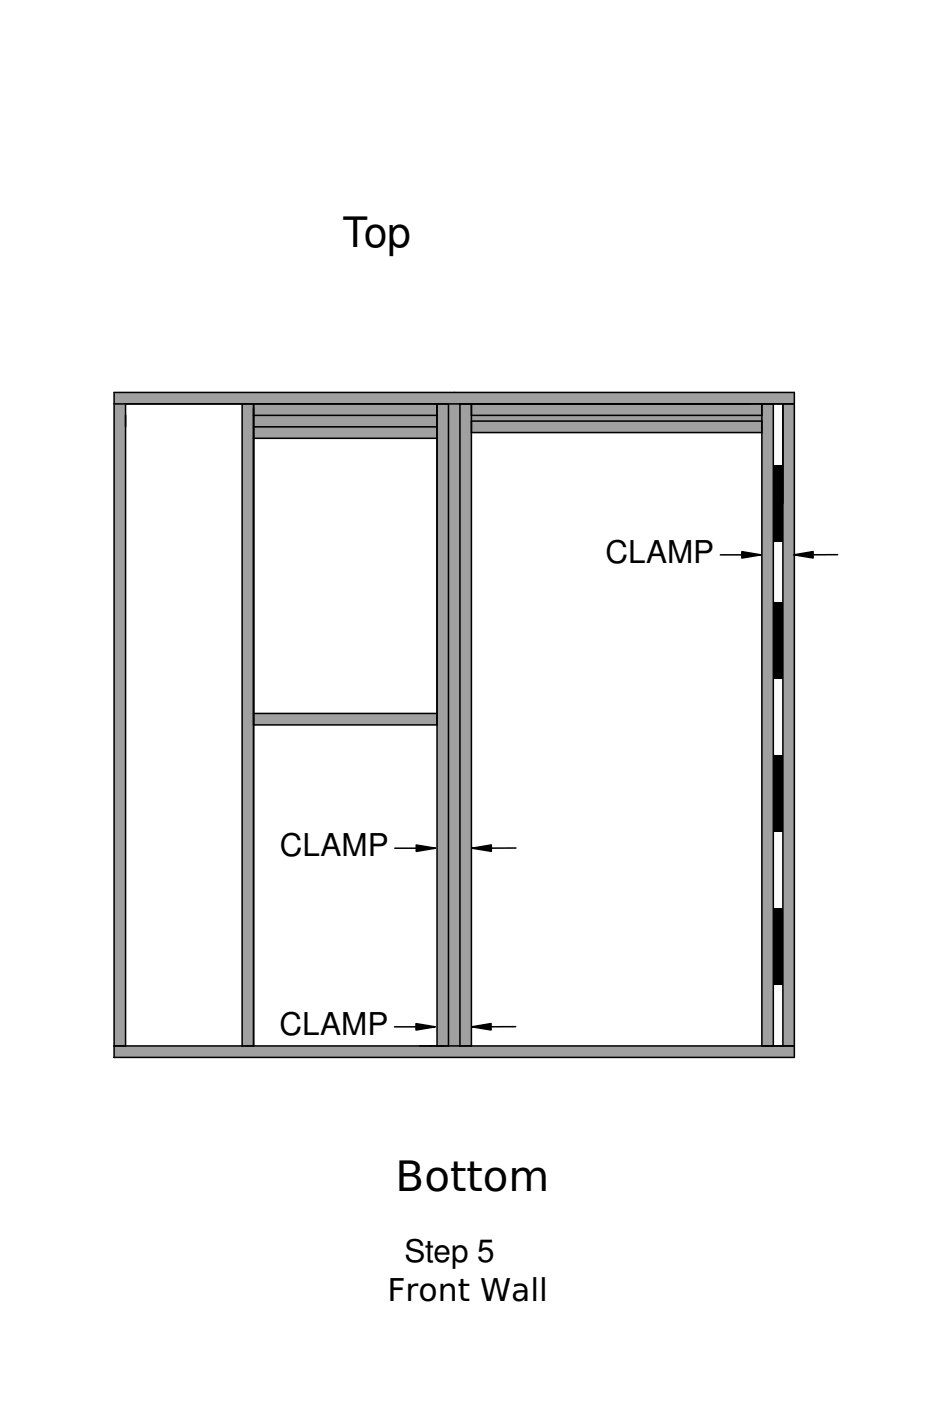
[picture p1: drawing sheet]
<svg xmlns="http://www.w3.org/2000/svg" width="152mm" height="229mm" viewBox="0 0 152 229" stroke-linecap="round" stroke-linejoin="round" font-family="sans-serif">
<g fill="#a0a0a4">
<path d="M73.2 65.9h1.9v104.8h-1.9z" fill-rule="evenodd"/>
<path d="M18.6 64h111v1.9h-111z" fill-rule="evenodd"/>
<path d="M18.6 65.9h1.9v104.8h-1.9z" fill-rule="evenodd"/>
<path d="M18.6 170.7h111v1.8h-111z" fill-rule="evenodd"/>
<path d="M127.7 66h1.9v104.7h-1.9z" fill-rule="evenodd"/>
<path d="M39.5 65.9h1.9v104.8h-1.9z" fill-rule="evenodd"/>
<path d="M71.3 65.9h1.9v104.8h-1.9z" fill-rule="evenodd"/>
<path d="M75.1 65.9h1.8v104.8h-1.8z" fill-rule="evenodd"/>
<path d="M124.3 65.9h1.9v104.8h-1.9z" fill-rule="evenodd"/>
<path d="M41.4 116.4h29.9v1.9h-29.9z" fill-rule="evenodd"/>
<path d="M41.4 65.9h29.9v5.6h-29.9z" fill-rule="evenodd"/>
<path d="M76.9 65.9h47.4v4.7h-47.4z" fill-rule="evenodd"/>
</g>
<g fill="#000">
<path d="M121 90l3.2 .5-3.2 .6zM129.6 90.5l3.1-.5v1zM67.9 137.9l3.1 .5-3.1 .5zM77 138.4l3.2-.5v1zM67.9 167l3.1 .5-3.1 .6zM77 167.5l3.1-.5v1.1z"/>
<path d="M126.2 75.9h1.5v12.5h-1.5z" fill-rule="evenodd"/>
<path d="M126.2 98.3h1.5v12.5h-1.5z" fill-rule="evenodd"/>
<path d="M126.2 123.3h1.5v12.4h-1.5z" fill-rule="evenodd"/>
<path d="M126.2 148.2h1.5v12.5h-1.5z" fill-rule="evenodd"/>
</g>
<path d="M121 90l3.2 .5-3.2 .6zM129.6 90.5l3.1-.5v1zM67.9 137.9l3.1 .5-3.1 .5zM77 138.4l3.2-.5v1zM67.9 167l3.1 .5-3.1 .6zM77 167.5l3.1-.5v1.1z" fill="#000" stroke="#000" stroke-width=".25"/>
<g fill="none" stroke="#000" stroke-width=".25">
<path d="M18.6 65.9h111v-1.9h-111v108.5h111v-106.5M20.5 65.9v104.8M39.5 65.9v104.8M41.4 65.9v104.8M41.4 67.8h29.9M41.4 71.5h29.9M41.4 69.6h29.9M71.3 65.9v104.8M73.2 65.9v104.8M75.1 65.9v104.8M76.9 65.9v104.8M76.9 67.8h47.4"/>
<path d="M76.9 68.7h47.4M76.9 70.6h47.4M124.3 65.9v104.8M126.2 65.9v104.8M127.7 65.9v104.8M117.5 90.5h6.7M136.7 90.5h-7.1M41.4 116.4h29.9M41.4 118.3h29.9M64.4 138.4h6.6M84.2 138.4h-7.2M18.6 170.7h111"/>
<path d="M64.4 167.5h6.6M84.1 167.5h-7.1"/>
</g>
<path d="M18.6 65.9h1.9" fill="none" stroke="#a0a0a4" stroke-width=".25"/>
<g font-size="6.8">
<text x="55.9" y="40.3">Top</text>
<text x="64.6" y="194.4">Bottom</text>
</g>
<g font-size="5.1">
<text x="98.8" y="91.8">CLAMP</text>
<text x="45.7" y="139.7">CLAMP</text>
<text x="45.6" y="168.8">CLAMP</text>
<text x="66" y="206">Step 5</text>
<text x="63.2" y="212.3">Front Wall</text>
</g>
</svg>
